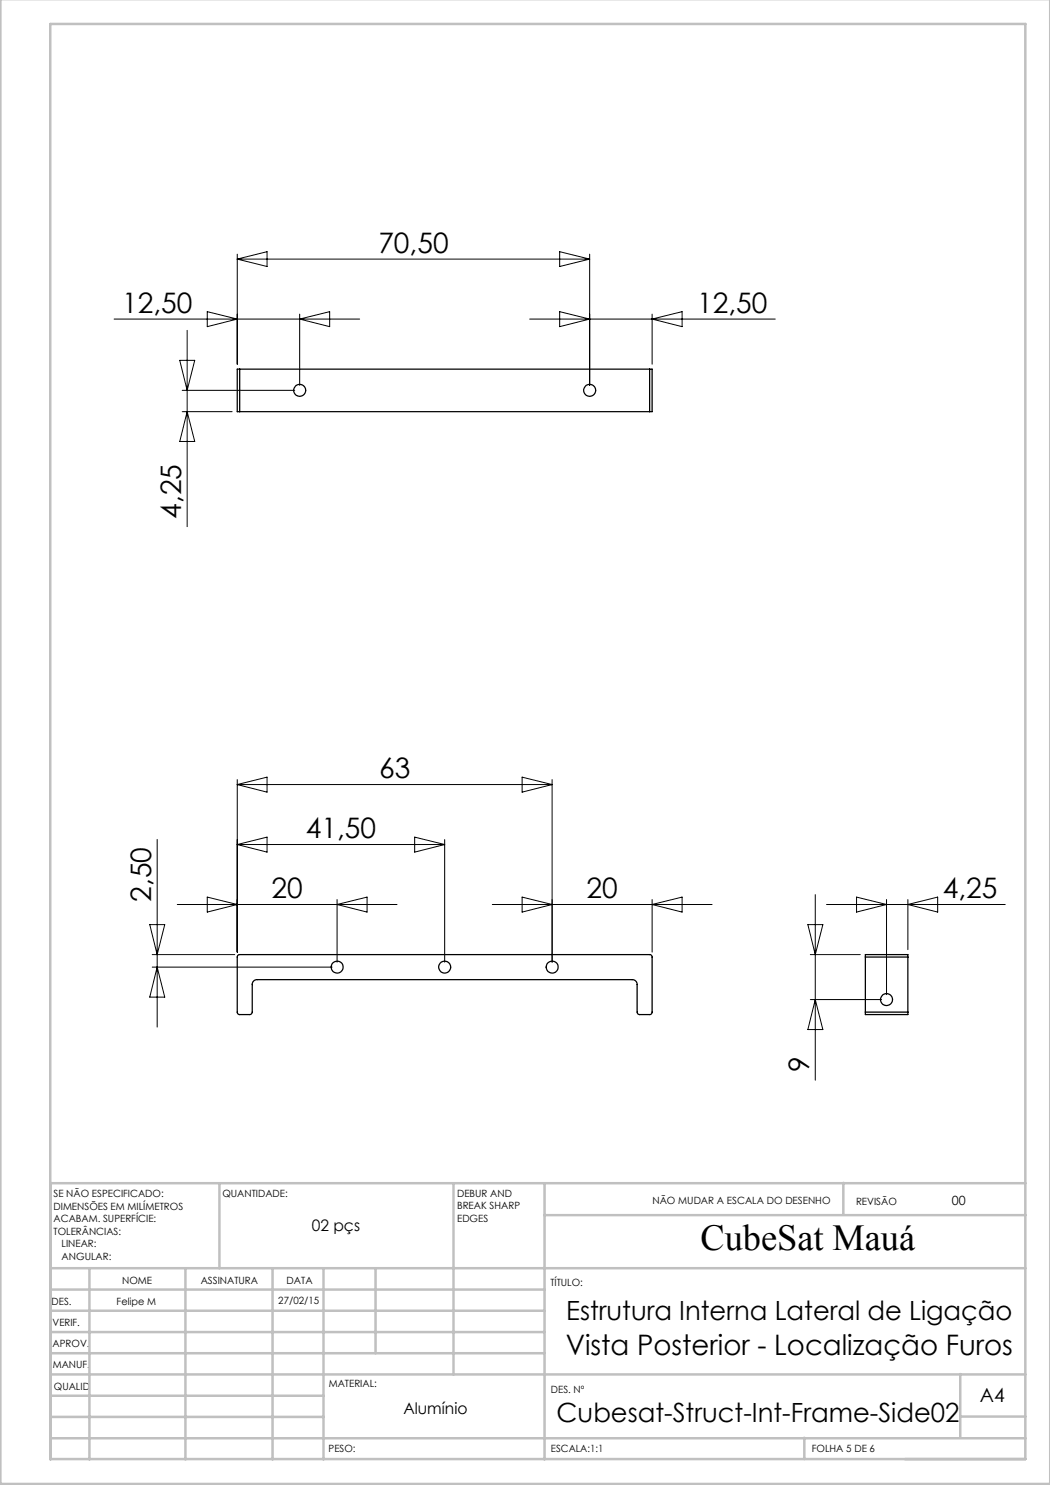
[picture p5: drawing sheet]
<svg xmlns="http://www.w3.org/2000/svg" width="210mm" height="297mm" viewBox="0 0 210 297" stroke-linecap="round" stroke-linejoin="round" font-family="sans-serif">
<g fill="none" stroke="#c0c0c0" stroke-width=".5">
<path d="M.1 -.1v296.9h209.9v-296.9M10.1 4.8h195v287h-195zM43.9 236.6v17M90.7 236.6v38.3M108.9 236.6v55.3M168.7 236.6v6.3M205.1 236.6h-195v55.3M10.1 253.6h195M10.1 257.9h98.8M17.9 253.6v38.3M37.1 253.6v38.3M54.5 253.6v38.3"/>
<path d="M64.7 253.6v38.3M75.1 253.6v17M108.9 243h96.2M10.1 270.6h98.8M10.1 266.4h98.8M10.1 262.1h98.8M10.1 279.1h54.6M10.1 274.9h195M192.1 274.8v12.7M10.1 287.7h195M10.1 283.4h54.6M160.9 287.5v4.3"/>
<path d="M192.1 283.3h13"/>
</g>
<g fill="none" stroke="#000" stroke-width=".2">
<path d="M47.4 50.8v22M47.4 51.8l6-1.5v3zM47.4 51.8h70.5M111.9 50.3l6 1.5-6 1.5zM117.9 50.8v26.3M22.8 63.8h49.1M35.9 72.1h3l-1.5 6zM36.4 78.1h22.5M37.4 66.1v39.2M41.5 62.3l5.9 1.5-5.9 1.5zM59.9 62.8v14.3M59.9 63.8l6-1.5v3z"/>
<path d="M105.9 63.8h49.1M111.9 62.3l6 1.5-6 1.5zM130.4 62.8v10M130.4 63.8l6-1.5v3zM36.4 82.3h10M37.4 82.3l1.5 6h-3zM47.4 155.9v34.5M47.4 156.9l6-1.5v3zM47.4 156.9h63M104.4 155.4l6 1.5-6 1.5zM110.4 155.9v36.5M31.4 167.9v37.5"/>
<path d="M41.5 179.4l5.9 1.5-5.9 1.5zM47.4 168.9h41.5M47.4 168.9l6-1.5v3zM67.4 179.9v12.5M82.9 167.4l6 1.5-6 1.5zM88.9 167.9v24.5M104.4 179.4l6 1.5-6 1.5zM130.4 179.9v10.5M163.1 178.9v37.1M171.3 179.4l6 1.5-6 1.5zM177.3 179.9v19M181.6 179.9v10"/>
<path d="M30 184.9h2.9l-1.5 6zM30.4 193.4h36M30.4 190.9h16.6M31.4 193.4l1.5 6h-2.9zM35.5 180.9h43.9M67.4 180.9l6-1.5v3zM98.5 180.9h43.9M130.4 180.9l6-1.5v3zM161.6 184.9h3l-1.5 6zM162.1 190.9h9.9M162.1 199.9h14.2M163.1 199.9l1.5 6h-3z"/>
<path d="M165.3 180.9h35.7M181.6 180.9l5.9-1.5v3z"/>
</g>
<g fill="none" stroke="#000" stroke-width=".25">
<path d="M47.9 73.8h-.5v8.5h.5M47.9 73.8v8.5M47.9 73.8h82M129.9 73.8h.5v8.5h-.5M129.9 73.8v8.5M47.9 82.3h82M47.5 191.1l.3-.2h82.2l.4 .4v11.2l-.3 .4h-2.3l-.3-.3-.1-5.7a.96 .96 0 0 0-1-1h-75a.96 .96 0 0 0-1 1v5.7l-.4 .3h-2.3l-.3-.4zM173.1 191.4v-.5h8.5v.5M173.1 191.4h8.5M173.1 191.4v11M181.6 191.4v11M173.1 202.4v.5h8.5v-.5"/>
<path d="M173.1 202.4h8.5"/>
<circle cx="59.9" cy="78.1" r="1.2"/>
<circle cx="117.9" cy="78.1" r="1.2"/>
<circle cx="67.4" cy="193.4" r="1.21"/>
<circle cx="88.9" cy="193.4" r="1.2"/>
<circle cx="110.4" cy="193.4" r="1.21"/>
<circle cx="177.3" cy="199.9" r="1.2"/>
</g>
<text font-size="7.3" x="140.1" y="249.9">CubeSat Mauá</text>
<g font-size="5.6">
<text x="75.7" y="50.6">70,50</text>
<text x="24.4" y="62.6">12,50</text>
<text x="139.4" y="62.6">12,50</text>
<text x="36.2" y="103.8" transform="rotate(-90 36.2 103.8)">4,25</text>
<text x="75.8" y="155.7">63</text>
<text x="61.2" y="167.7">41,50</text>
<text x="54.3" y="179.7">20</text>
<text x="117.3" y="179.7">20</text>
<text x="188.6" y="179.7">4,25</text>
<text x="30.2" y="180.4" transform="rotate(-90 30.2 180.4)">2,50</text>
<text x="161.8" y="214.5" transform="rotate(-90 161.8 214.5)">9</text>
<text x="113.1" y="270.9">Vista Posterior - Localização Furos</text>
</g>
<g font-size="5.3">
<text x="113.2" y="264">Estrutura Interna Lateral de Ligação</text>
<text x="111.3" y="284.3">Cubesat-Struct-Int-Frame-Side02</text>
</g>
<text font-size="3.9" x="196" y="280.4">A4</text>
<g font-size="3.2">
<text x="62.3" y="246.3">02 pçs</text>
<text x="80.7" y="282.8">Alumínio</text>
</g>
<text font-size="2.5" x="190.4" y="240.9">00</text>
<g font-size="2">
<text x="10.7" y="239.5">SE NÃO ESPECIFICADO:</text>
<text x="44.5" y="239.5">QUANTIDADE:</text>
<text x="91.4" y="239.4">DEBUR AND</text>
<text x="10.7" y="242">DIMENSÕES EM MILÍMETROS</text>
<text x="10.7" y="244.5">ACABAM. SUPERFÍCIE:</text>
<text x="91.4" y="241.9">BREAK SHARP</text>
<text x="91.4" y="244.4">EDGES</text>
<text x="130.5" y="240.8">NÃO MUDAR A ESCALA DO DESENHO</text>
<text x="171.2" y="241">REVISÃO</text>
<text x="10.7" y="247">TOLERÂNCIAS:</text>
<text x="12.3" y="249.5">LINEAR:</text>
<text x="12.3" y="252">ANGULAR:</text>
<text x="24.4" y="256.9">NOME</text>
<text x="40.1" y="256.8">ASSINATURA</text>
<text x="57.3" y="256.8">DATA</text>
<text x="110.1" y="257.1">TÍTULO:</text>
<text x="10.3" y="260.9">DES.</text>
<text x="23.3" y="261">Felipe M</text>
<text x="55.7" y="260.8">27/02/15</text>
<text x="10.5" y="269.3">APROV.</text>
<text x="10.5" y="265.2">VERIF.</text>
<text x="10.6" y="273.6">MANUF.</text>
<text x="10.8" y="278">QUALID</text>
<text x="65.8" y="277.4">MATERIAL:</text>
<text x="110.2" y="278.5">DES. Nº</text>
<text x="65.7" y="290.4">PESO:</text>
<text x="110.2" y="290.5">ESCALA:1:1</text>
<text x="162.4" y="290.4">FOLHA 5 DE 6</text>
</g>
</svg>
